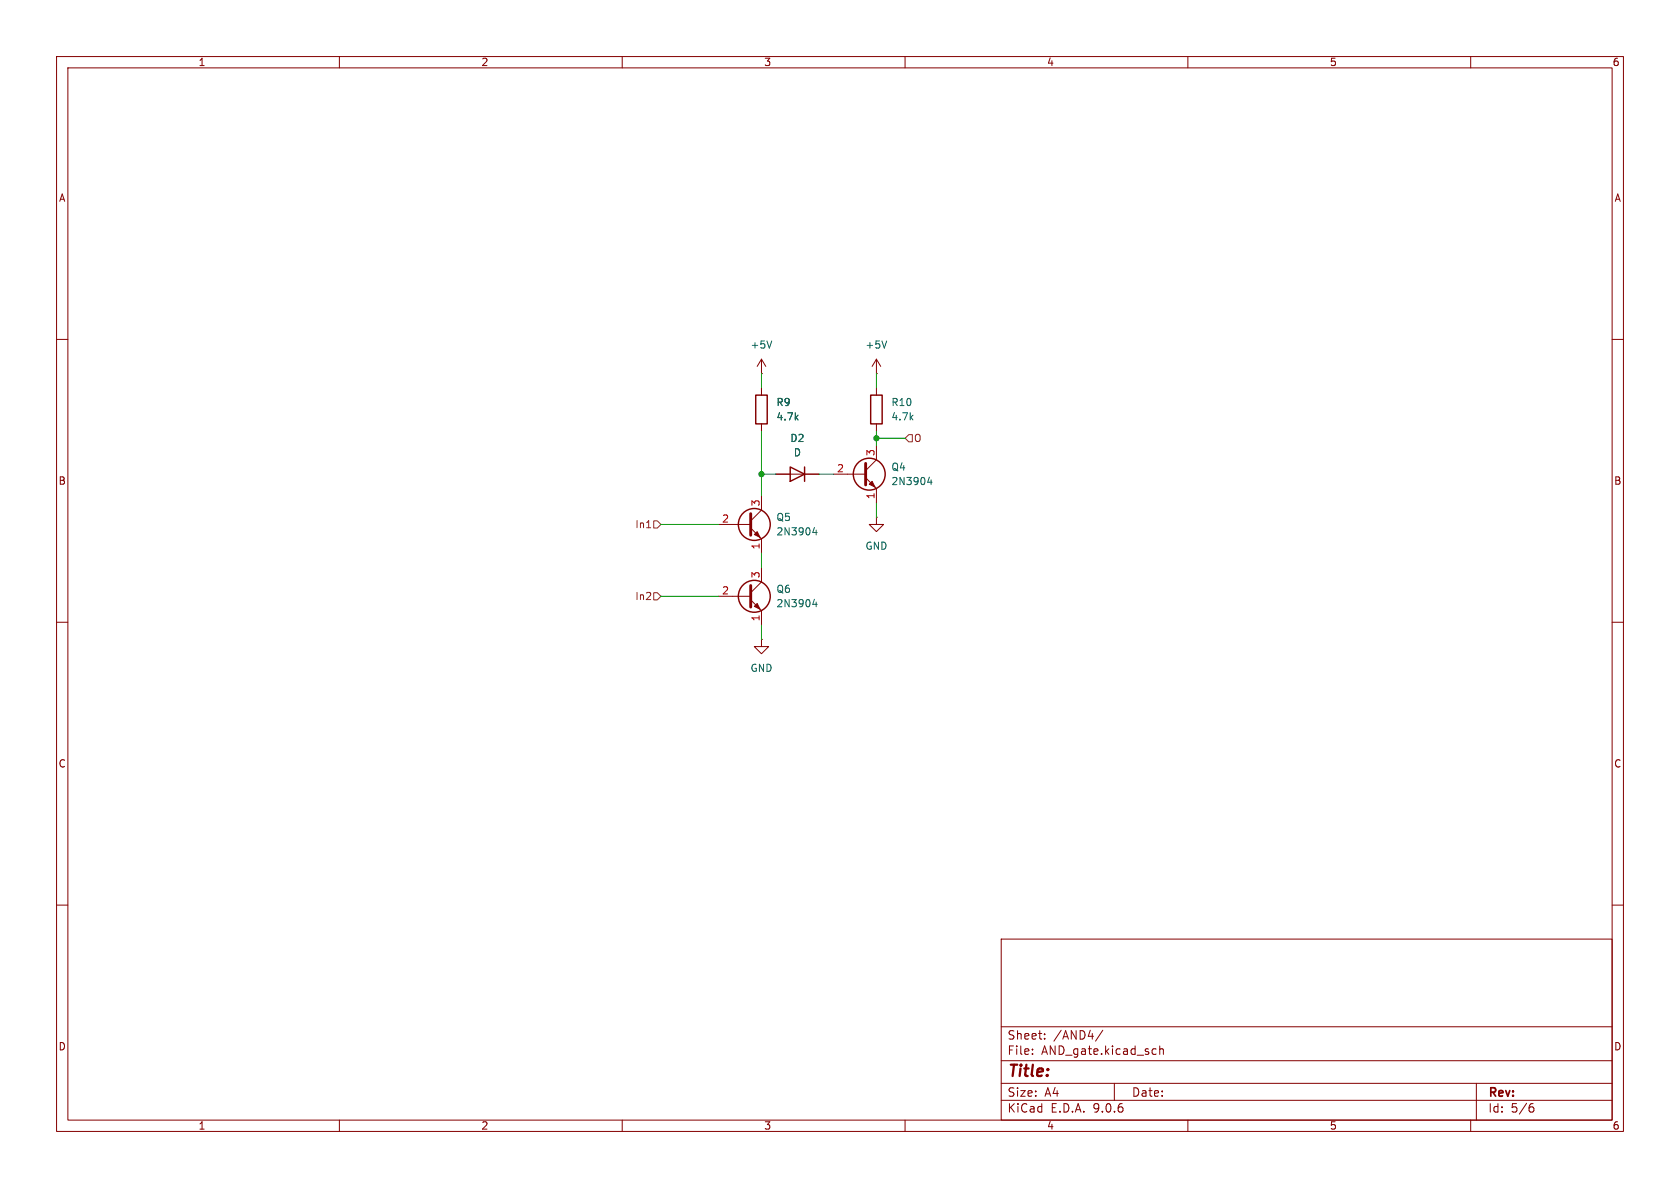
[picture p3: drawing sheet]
<svg xmlns="http://www.w3.org/2000/svg" width="297mm" height="210mm" viewBox="0 0 297 210" stroke-linecap="round" stroke-linejoin="round" font-family="sans-serif">
<g fill="none" stroke="#840000" stroke-width=".18">
<path d="M10 10h277v190h-277zM12 12h273v186h-273zM60 10v2M110 10v2M160 10v2M210 10v2M260 10v2M10 60h2M134.6 66h.1M134.6 63.5v2.5M134.6 68.6v1.3M134.6 74.9v1.3"/>
<path d="M134.6 63.5l-.7 1.3M134.6 63.5l.8 1.3M154.9 66h.1M154.9 78.7v2.6l-1.9 1.9M154.9 63.5v2.5M154.9 68.6v1.3M154.9 74.9v1.3M154.9 63.5l-.7 1.3M154.9 63.5l.8 1.3M285 60h2M127 92.7h5.7M132.7 93.3l1.9 2v2.5"/>
<path d="M134.6 87.6v2.6l-1.9 1.9M137.2 83.8h7.6M147.3 83.8h5.7M153 84.5l1.9 1.9v2.5M154.9 91.4v1.3h1.3l-1.3 1.3-1.2-1.3h1.2M154.9 91.4h.1M10 110h2M127 105.4h5.7M132.7 106l1.9 2v2.5M134.6 113v1.3h1.3l-1.3 1.3-1.3-1.3h1.3M134.6 113h.1M134.6 100.3v2.6l-1.9 1.9"/>
<path d="M285 110h2M10 160h2M177 166h108v32h-108zM285 160h2M60 198v2M110 198v2M160 198v2M177 194.5h108M177 191.5h108M177 187.5h108M177 181.5h108M182.5 186.3v.1"/>
<path d="M182.5 185.5v.1M184.7 183.6v.1M184.7 182.8v.1M195 182.1l-1.3 2M197 191.5v3M204 185.4l.4 .1M204.4 186.3l-.4 .1M205 185.5l.2-.1 .4 .1 .1 .9M205 184.9v1.5M210 198v2M260 198v2M261 191.5v6.5"/>
<path d="M270.6 195.7h.4l.2 .3-.1 .5-.5 .1M271 195.1l-.4 .1"/>
</g>
<path d="M132.7 90.8v3.8M153 81.9v3.8M132.7 103.5v3.8" fill="none" stroke="#840000" stroke-width=".51"/>
<g fill="none" stroke="#840000" stroke-width=".25">
<path d="M133.6 69.9h2v5h-2zM153.9 69.9h2.1v5h-2.1zM139.7 82.6l2.5 1.2-2.5 1.3zM142.2 82.6v2.5"/>
<circle cx="133.3" cy="92.7" r="2.82"/>
<circle cx="153.7" cy="83.8" r="2.82"/>
<circle cx="133.3" cy="105.4" r="2.82"/>
</g>
<g fill="#840000" stroke="#840000" stroke-width=".18">
<path d="M133.3 94.5l.6-.5 .5 1z"/>
<path d="M133.3 107.2l.6-.5 .5 1z"/>
<path d="M153.7 85.6l.5-.5 .5 1z"/>
</g>
<path d="M136.4 60.3l-.4 1.2M156.8 60.3l-.5 1.2M144 93.2l-.3 .9h.8M144.3 93.7v.9M164.3 84.3l-.3 .9h.8M164.6 84.8v.9M144 105.9l-.3 .9h.8M144.3 106.4v.9" fill="none" stroke="#006464" stroke-width=".18"/>
<path d="M160.7 76.8h.6v1.3h-.6l-.7-.6zM114.3 93.3h.7M115.6 92.1h.6l.6 .6-.6 .6h-.6zM115.6 104.8h.6l.6 .6-.6 .6h-.6z" fill="none" stroke="#725600" stroke-width=".18"/>
<path d="M134.6 66v2.6M134.6 76.2v11.4M154.9 66v2.6M154.9 76.2v2.5M154.9 77.5h5.1M116.8 92.7h10.2M134.6 83.8h2.6M134.6 97.8v2.5M144.8 83.8h2.5M154.9 88.9v2.5M116.8 105.4h10.2M134.6 110.5v2.5" fill="none" stroke="#009600" stroke-width=".18"/>
<g fill="#009600" stroke="#009600" stroke-width=".18">
<circle cx="134.6" cy="83.8" r=".46"/>
<circle cx="154.9" cy="77.5" r=".46"/>
</g>
<text font-size="2.8" fill="#840000" x="178" y="190.9">Title:</text>
<g font-size="2.1" fill="#840000">
<text x="178" y="184">Sheet:</text>
<text x="186.2" y="184">/AND4/</text>
<text x="178" y="186.7">File:</text>
<text x="184.1" y="186.7">AND_gate.kicad_sch</text>
<text x="178" y="196.9">KiCad</text>
<text x="178" y="194.1">Size:</text>
<text x="184.7" y="194.1">A4</text>
<text x="185.7" y="196.9">E.D.A.</text>
<text x="193.3" y="196.9">9.0.6</text>
<text x="200" y="194.1">Date:</text>
<text x="263" y="194.3">Rev:</text>
<text x="263" y="196.9">Id:</text>
<text x="267.1" y="196.9">5/6</text>
</g>
<g font-size="1.8" fill="#840000">
<text x="35" y="11.9">1</text>
<text x="85" y="11.9">2</text>
<text x="135" y="11.9">3</text>
<text x="185" y="11.9">4</text>
<text x="235" y="11.9">5</text>
<text x="285" y="11.9">6</text>
<text x="10.3" y="35.9">A</text>
<text x="285.3" y="35.9">A</text>
<text x="10.3" y="85.9">B</text>
<text x="285.3" y="85.9">B</text>
<text x="10.3" y="135.9">C</text>
<text x="285.3" y="135.9">C</text>
<text x="10.3" y="185.9">D</text>
<text x="285.3" y="185.9">D</text>
<text x="35" y="199.9">1</text>
<text x="85" y="199.9">2</text>
<text x="135" y="199.9">3</text>
<text x="185" y="199.9">4</text>
<text x="235" y="199.9">5</text>
<text x="285" y="199.9">6</text>
</g>
<g font-size="1.8" fill="#006464">
<text x="132.6" y="61.8">+5V</text>
<text x="152.9" y="61.8">+5V</text>
<text x="137.2" y="72">R9</text>
<text x="157.5" y="72">R10</text>
<text x="137.2" y="74.5">4.7k</text>
<text x="157.5" y="74.5">4.7k</text>
<text x="139.6" y="78.3">D2</text>
<text x="140.2" y="80.9">D</text>
<text x="157.5" y="83.4">Q4</text>
<text x="157.5" y="86">2N3904</text>
<text x="137.2" y="92.3">Q5</text>
<text x="137.2" y="94.8">2N3904</text>
<text x="152.9" y="97.4">GND</text>
<text x="137.2" y="105">Q6</text>
<text x="137.2" y="107.5">2N3904</text>
<text x="132.6" y="119">GND</text>
</g>
<g font-size="1.8" fill="#a90000">
<text x="147.9" y="83.6">2</text>
<text x="154.7" y="80.7" transform="rotate(-90 154.7 80.7)">3</text>
<text x="134.4" y="89.6" transform="rotate(-90 134.4 89.6)">3</text>
<text x="154.7" y="88.3" transform="rotate(-90 154.7 88.3)">1</text>
<text x="127.6" y="92.5">2</text>
<text x="134.4" y="97.2" transform="rotate(-90 134.4 97.2)">1</text>
<text x="127.6" y="105.2">2</text>
<text x="134.4" y="102.3" transform="rotate(-90 134.4 102.3)">3</text>
<text x="134.4" y="109.9" transform="rotate(-90 134.4 109.9)">1</text>
</g>
<g font-size="1.8" fill="#725600">
<text x="161.5" y="78.3">O</text>
<text x="112.2" y="93.6">In1</text>
<text x="112.2" y="106.3">In2</text>
</g>
</svg>
